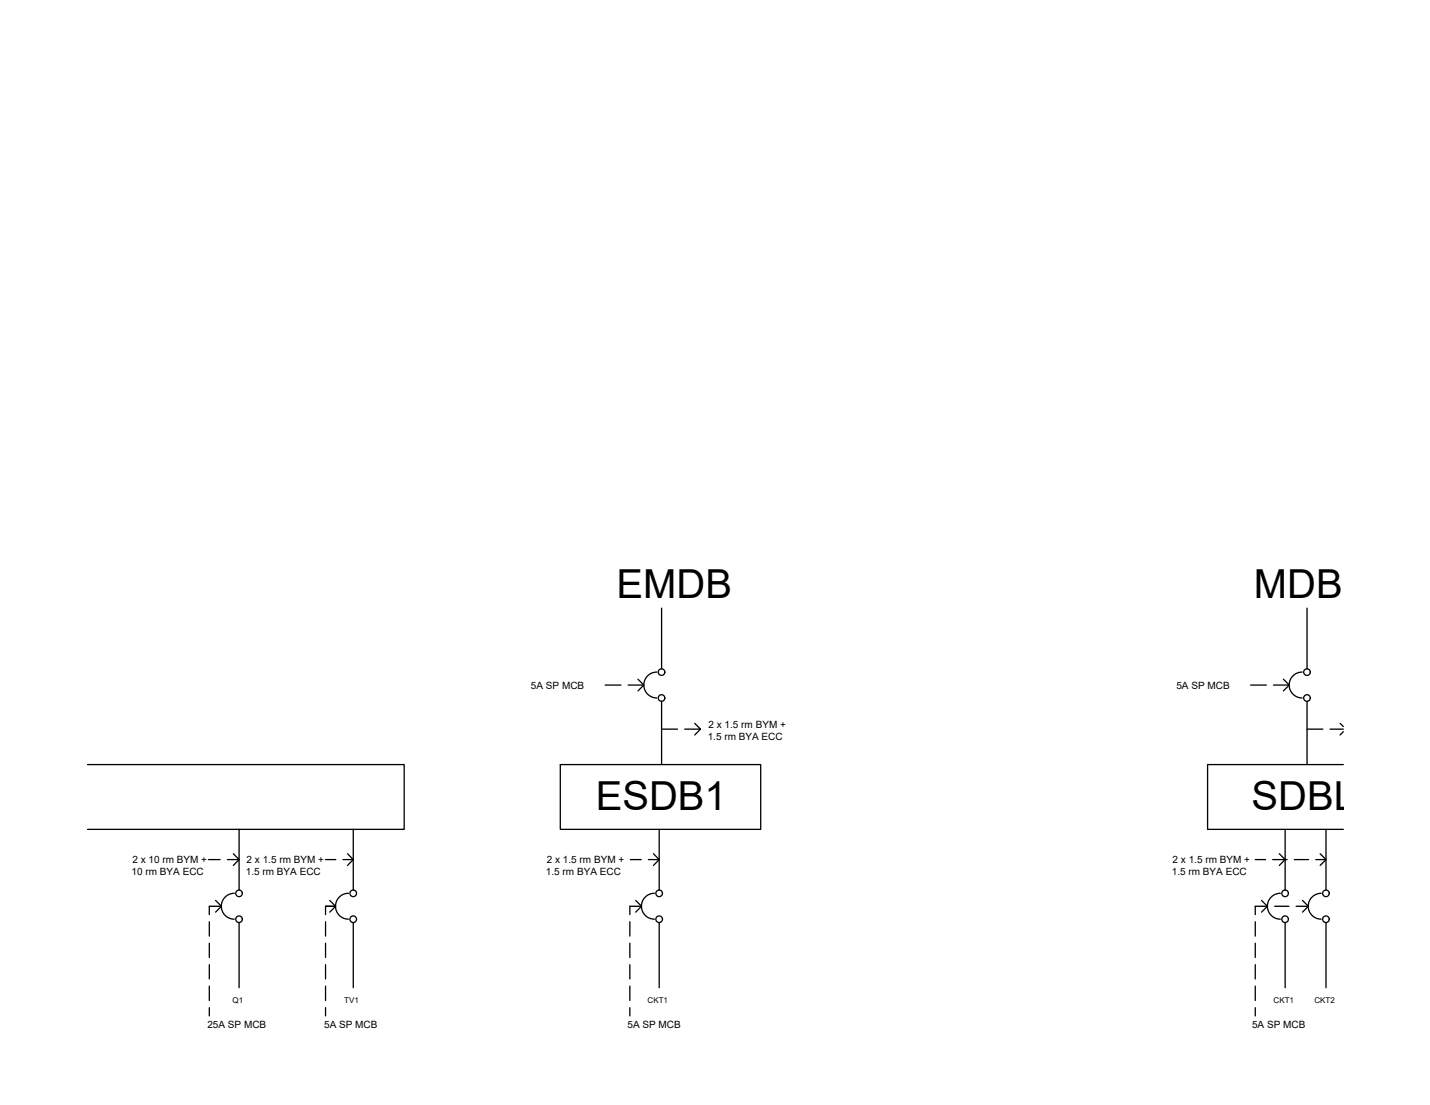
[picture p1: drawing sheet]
<svg xmlns="http://www.w3.org/2000/svg" width="279mm" height="216mm" viewBox="0 0 279 216" stroke-linecap="round" stroke-linejoin="round" font-family="sans-serif">
<!-- layer: 0 -->
<g fill="none" stroke="#000" stroke-width=".25">
<path d="M129.3 118.8v11.9M255.4 118.8v11.9M118.2 133.9h3.1M122.7 133.9h3.1M124.7 132.7l1.1 1.2-1.1 1.1M128.3 131.3a2.53 2.53 0 0 0-2.5 2.5 2.53 2.53 0 0 0 2.5 2.6M129.3 137v12.4M244.3 133.9h3.1M248.8 133.9h3.1M250.8 132.7l1.1 1.2-1.1 1.1M254.4 131.3a2.53 2.53 0 0 0-2.5 2.5 2.53 2.53 0 0 0 2.5 2.6M255.4 137v12.4"/>
<path d="M17.1 149.4h61.9v12.6h-61.9M109.5 149.4h39.1v12.6h-39.1zM129.3 142.5h3.1M135.7 141.3l1.2 1.2h-3.1M136.9 142.5l-1.2 1.1M255.4 142.5h3.1M259.9 142.5h2.6M261.8 141.3l.7 .7M262.5 149.4h-26.6v12.6h26.6M262.5 143l-.7 .6M40.7 168h2.3M42.1 175.9l1.2 1.2-1.2 1.1"/>
<path d="M43.3 177.1h-2.4v1.6M44.4 168h2.3M45.6 166.8l1.1 1.2-1.1 1.1M45.8 174.5a2.53 2.53 0 0 0-2.6 2.6 2.53 2.53 0 0 0 2.6 2.5M46.7 162v11.9M63.6 168h2M64.4 175.9l1.2 1.2-1.2 1.1M65.6 177.1h-2v1.6M67 168h2M67.9 166.8l1.1 1.2-1.1 1.1M68.1 174.5a2.53 2.53 0 0 0-2.5 2.6 2.53 2.53 0 0 0 2.5 2.5M69 162v11.9"/>
<path d="M123.1 168h2.2M124.2 175.9l1.1 1.2-1.1 1.1M125.3 177.1h-2.2v1.6M126.7 168h2.1M127.7 166.8l1.1 1.2-1.1 1.1M127.9 174.5a2.53 2.53 0 0 0-2.6 2.6 2.53 2.53 0 0 0 2.6 2.5M128.8 162v11.9M245.3 168h2M246.5 175.9l1.1 1.2-1.1 1.1M247.7 177.1h-2.4v1.6M248.7 168h2.8M249 177.1h2.8"/>
<path d="M250 166.8l1.1 1.2-1.1 1.1M250.2 174.5a2.53 2.53 0 0 0-2.6 2.6 2.53 2.53 0 0 0 2.6 2.5M251.1 162v11.9M252.9 168h2.8M253.2 177.1h2.4M254.5 175.9l1.1 1.2-1.1 1.1M257.1 168h2M257.9 166.8l1.2 1.2-1.2 1.1M258.1 174.5a2.53 2.53 0 0 0-2.5 2.6 2.53 2.53 0 0 0 2.5 2.5M259.1 162v11.9M40.9 180.1v2.8M40.9 184.3v2.8"/>
<path d="M40.9 188.5v2.8M40.9 192.7v2.8M40.9 196.9v1.6M46.7 180.2v12.8M63.6 180.1v2.8M63.6 184.3v2.8M63.6 188.5v2.8M63.6 192.7v2.8M63.6 196.9v1.6M69 180.2v12.8M123.1 180.1v2.8M123.1 184.3v2.8"/>
<path d="M123.1 188.5v2.8M123.1 192.7v2.8M123.1 196.9v1.6M128.8 180.2v12.8M245.3 180.1v2.8M245.3 184.3v2.8M245.3 188.5v2.8M245.3 192.7v2.8M245.3 196.9v1.6M251.1 180.2v12.8M259.1 180.2v12.8"/>
<circle cx="129.3" cy="136.4" r=".65"/>
<circle cx="129.3" cy="131.3" r=".65"/>
<circle cx="255.4" cy="131.3" r=".65"/>
<circle cx="255.4" cy="136.4" r=".65"/>
<circle cx="46.7" cy="174.5" r=".65"/>
<circle cx="46.7" cy="179.6" r=".65"/>
<circle cx="69" cy="179.6" r=".65"/>
<circle cx="69" cy="174.5" r=".65"/>
<circle cx="128.8" cy="179.6" r=".65"/>
<circle cx="128.8" cy="174.5" r=".65"/>
<circle cx="251.1" cy="174.5" r=".65"/>
<circle cx="251.1" cy="179.6" r=".65"/>
<circle cx="259.1" cy="174.5" r=".65"/>
<circle cx="259.1" cy="179.6" r=".65"/>
</g>
<g font-size="7.8">
<text x="120.5" y="116.7">EMDB</text>
<text x="245" y="116.7">MDB</text>
<text x="116.4" y="158.2">ESDB1</text>
<text x="244.5" y="158.3">SDBL</text>
</g>
<g font-size="2">
<text x="103.7" y="134.6">5A SP MCB</text>
<text x="229.8" y="134.6">5A SP MCB</text>
<text x="138.4" y="142.3">2 x 1.5 rm BYM +</text>
<text x="138.3" y="144.6">1.5 rm BYA ECC</text>
<text x="25.7" y="170.9">10 rm BYA ECC</text>
<text x="25.9" y="168.5">2 x 10 rm BYM +</text>
<text x="48" y="170.9">1.5 rm BYA ECC</text>
<text x="48.2" y="168.5">2 x 1.5 rm BYM +</text>
<text x="106.7" y="170.9">1.5 rm BYA ECC</text>
<text x="106.8" y="168.5">2 x 1.5 rm BYM +</text>
<text x="229" y="170.9">1.5 rm BYA ECC</text>
<text x="229.1" y="168.5">2 x 1.5 rm BYM +</text>
<text x="40.5" y="200.9">25A SP MCB</text>
<text x="63.3" y="200.9">5A SP MCB</text>
<text x="122.6" y="200.9">5A SP MCB</text>
<text x="244.6" y="200.9">5A SP MCB</text>
</g>
<g font-size="1.6">
<text x="45.4" y="196">Q1</text>
<text x="67.2" y="196">TV1</text>
<text x="126.5" y="196">CKT1</text>
<text x="248.8" y="196">CKT1</text>
<text x="256.8" y="196">CKT2</text>
</g>
</svg>
